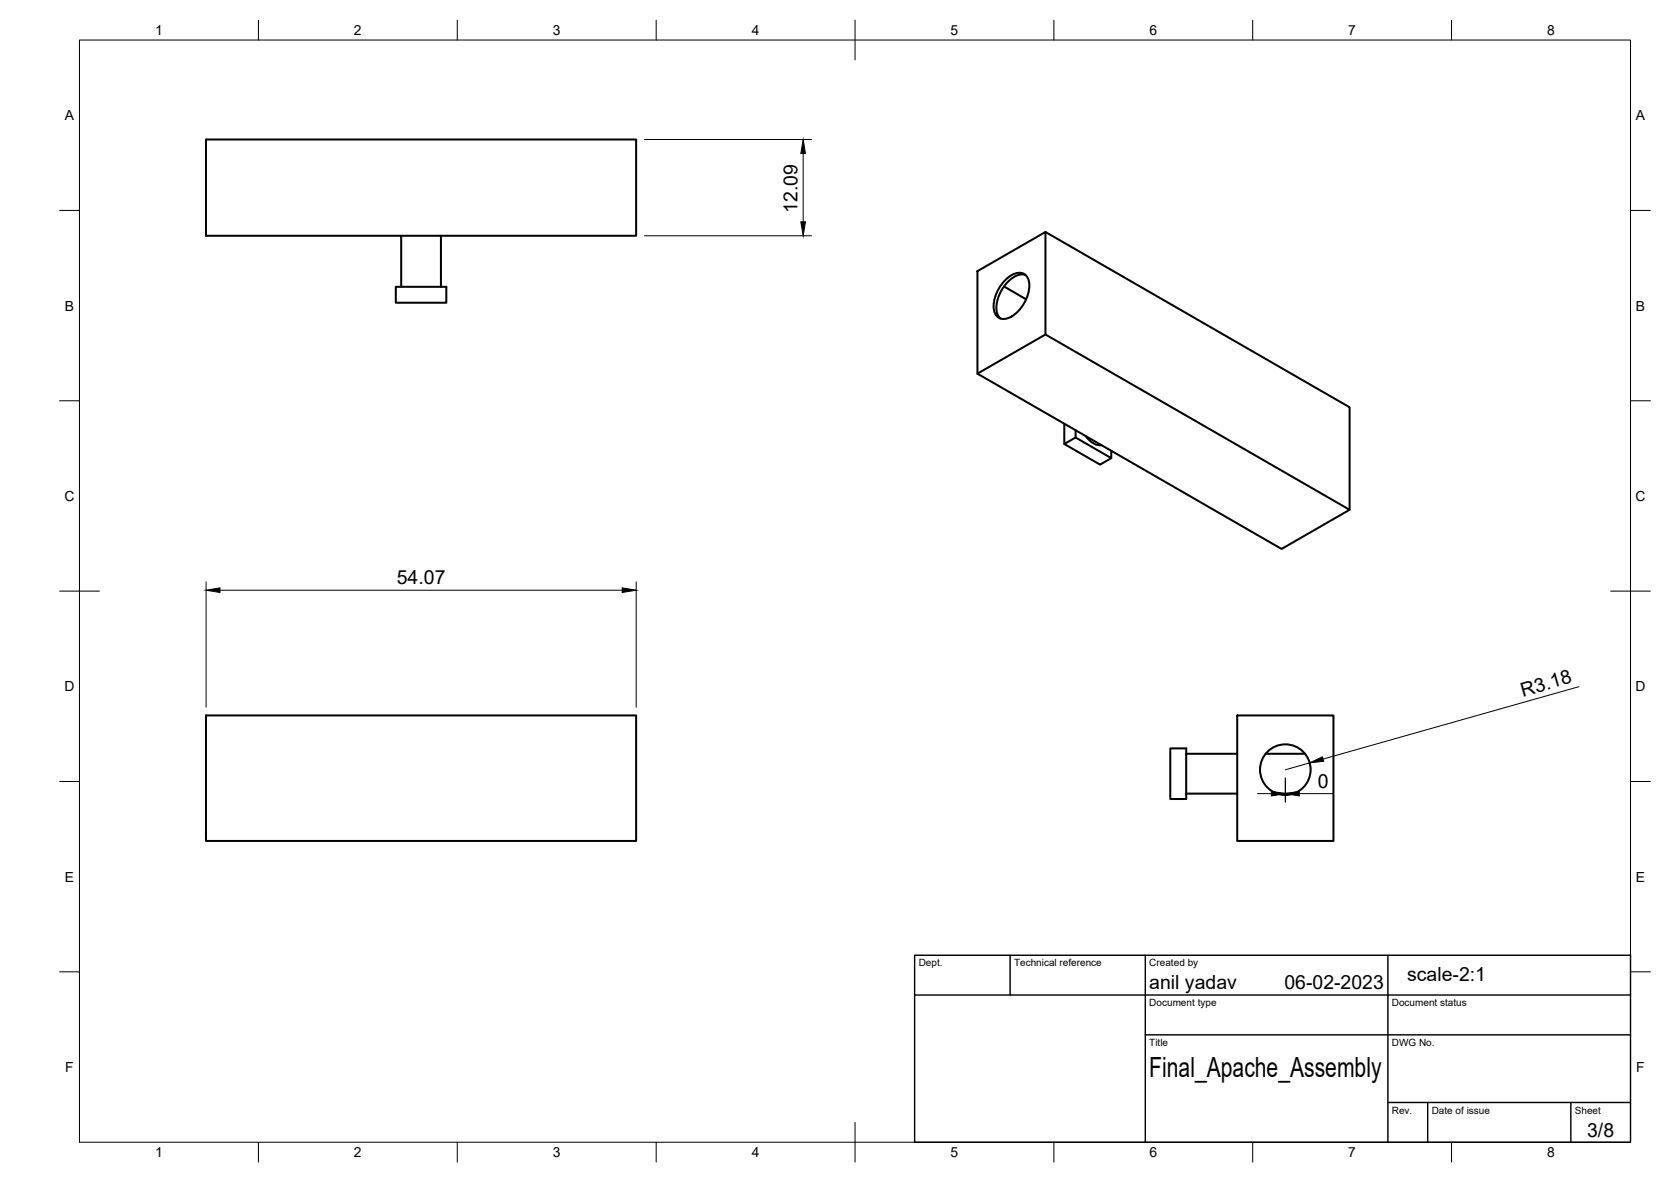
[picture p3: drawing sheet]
<svg xmlns="http://www.w3.org/2000/svg" width="420mm" height="297mm" viewBox="0 0 420 297" stroke-linecap="round" stroke-linejoin="round" font-family="sans-serif">
<!-- layer: Visible -->
<g fill="none" stroke="#000" stroke-width=".51">
<path d="M51.8 35.1h108.2v24.2h-108.2zM100.9 59.3v12.8M110.9 59.3v12.8M262.9 58.3l76.4 44v25.8M99.5 72.1h12.7v4h-12.7zM245.8 68.1l17.1-9.8v25.8l-17.1 9.8zM252.5 72l5.5 3.2M252.9 70.2a4.4 4.4 0 0 1 4.3-1.5 3.4 3.4 0 0 1 1.6 3.9 9.6 9.6 0 0 1-5.3 7.3 2.65 2.65 0 0 1-2.7-.3 2.65 2.65 0 0 1-1-2.7 10.1 10.1 0 0 1 3.1-6.7zM257.8 69.1a5.5 5.5 0 0 0-5.4 2.9 8.2 8.2 0 0 0-1.6 7l.7 1M262.9 84.1l76.4 44-17.1 9.9-76.4-44.1M267.6 106.5v5.1l2.8-1.7M267.6 111.6l9 5.2 2.8-1.7"/>
<path d="M270.4 108.1v1.8l9 5.2v-1.8M272.9 109.5a4.7 4.7 0 0 0 4.1 2.4M51.8 179.8h108.2v31.5h-108.2zM311.1 179.8h24.2v31.5h-24.2zM294.3 188.1h4v12.7h-4zM298.3 189.4h12.8M298.3 199.4h12.8M318.2 189.4h9.9M321.1 199.4h4.2"/>
<circle cx="323.2" cy="193.4" r="6.4"/>
</g>
<!-- layer: BORDER -->
<g fill="none" stroke="#000" stroke-width=".25">
<path d="M20 10.1h390v276.9h-390zM65 5.1v5M115 5.1v5M165 5.1v5M215 5.1v10M265 5.1v5M315 5.1v5M365 5.1v5M15 52.9h5M410 52.9h5M15 100.7h5M410 100.7h5"/>
<path d="M15 148.6h10M405 148.6h10M15 196.4h5M410 196.4h5M15 244.2h5M410 244.2h5M65 287v5M115 287v5M165 287v5M215 282.1v9.9M265 287v5M315 287v5"/>
<path d="M365 287v5"/>
</g>
<!-- layer: FD_Dimensions -->
<path d="M162.1 35.1h41.9M202 38.6v17.1M162.1 59.3h41.9M51.8 146.2v31.5M55.3 148.3h101.1M160 146.2v31.5M397 172.6l-64.3 18.2M316.2 199.4h3.5M323.2 195.5v6v-6M326.7 199.4h8.6M329.3 191.7l-6.1 1.7" fill="none" stroke="#000" stroke-width=".25"/>
<path d="M202 35.1l.5 3.5h-1.1zM201.4 55.7h1.1l-.5 3.6zM51.8 148.3l3.5-.6v1.2zM156.4 147.7l3.6 .6-3.6 .6zM319.7 198.8l3.5 .6-3.5 .6zM323.2 199.4l3.5-.6v1.2zM329.3 191.7l3.2-1.5 .3 1.1z" fill="#000" stroke="#000" stroke-width=".25"/>
<!-- layer: TITLEBLOCK -->
<path d="M230 240.1h180v46.9h-180zM230 250h180M254 240.1v9.9M288 240.1v46.9M349 240.1v46.9M288 260.1h122M349 277.1h61M359 277.1v9.9M395 277.1v9.9" fill="none" stroke="#000" stroke-width=".36"/>
<text font-size="7" x="289" y="270.6">Final_Apache_Assembly</text>
<g font-size="4.9">
<text x="200.5" y="53.4" transform="rotate(-90 200.5 53.4)">12.09</text>
<text x="99.8" y="146.9">54.07</text>
<text x="382.9" y="175" transform="rotate(-16 382.9 175)">R3.18</text>
<text x="331.4" y="198">0</text>
<text x="289" y="248.5">anil yadav</text>
<text x="323" y="248.5">06-02-2023</text>
<text x="353.8" y="246.6">scale-2:1</text>
<text x="399.1" y="285.7">3/8</text>
</g>
<g font-size="3.5">
<text x="39" y="8.8">1</text>
<text x="89" y="8.8">2</text>
<text x="139" y="8.8">3</text>
<text x="189" y="8.8">4</text>
<text x="239" y="8.8">5</text>
<text x="289" y="8.8">6</text>
<text x="339" y="8.8">7</text>
<text x="389" y="8.8">8</text>
<text x="16.3" y="30.2">A</text>
<text x="411.3" y="30.2">A</text>
<text x="16.3" y="78">B</text>
<text x="411.3" y="78">B</text>
<text x="16.2" y="125.9">C</text>
<text x="411.2" y="125.9">C</text>
<text x="16.2" y="173.7">D</text>
<text x="411.2" y="173.7">D</text>
<text x="16.3" y="221.6">E</text>
<text x="411.3" y="221.6">E</text>
<text x="16.4" y="269.4">F</text>
<text x="411.4" y="269.4">F</text>
<text x="39" y="290.8">1</text>
<text x="89" y="290.8">2</text>
<text x="139" y="290.8">3</text>
<text x="189" y="290.8">4</text>
<text x="239" y="290.8">5</text>
<text x="289" y="290.8">6</text>
<text x="339" y="290.8">7</text>
<text x="389" y="290.8">8</text>
</g>
<g font-size="2.5">
<text x="231" y="242.9">Dept.</text>
<text x="255" y="242.9">Technical reference</text>
<text x="289" y="242.9">Created by</text>
<text x="289" y="252.8">Document type</text>
<text x="350" y="252.8">Document status</text>
<text x="289" y="262.9">Title</text>
<text x="350" y="262.9">DWG No.</text>
<text x="350" y="279.9">Rev.</text>
<text x="360" y="279.9">Date of issue</text>
<text x="396" y="279.9">Sheet</text>
</g>
</svg>
